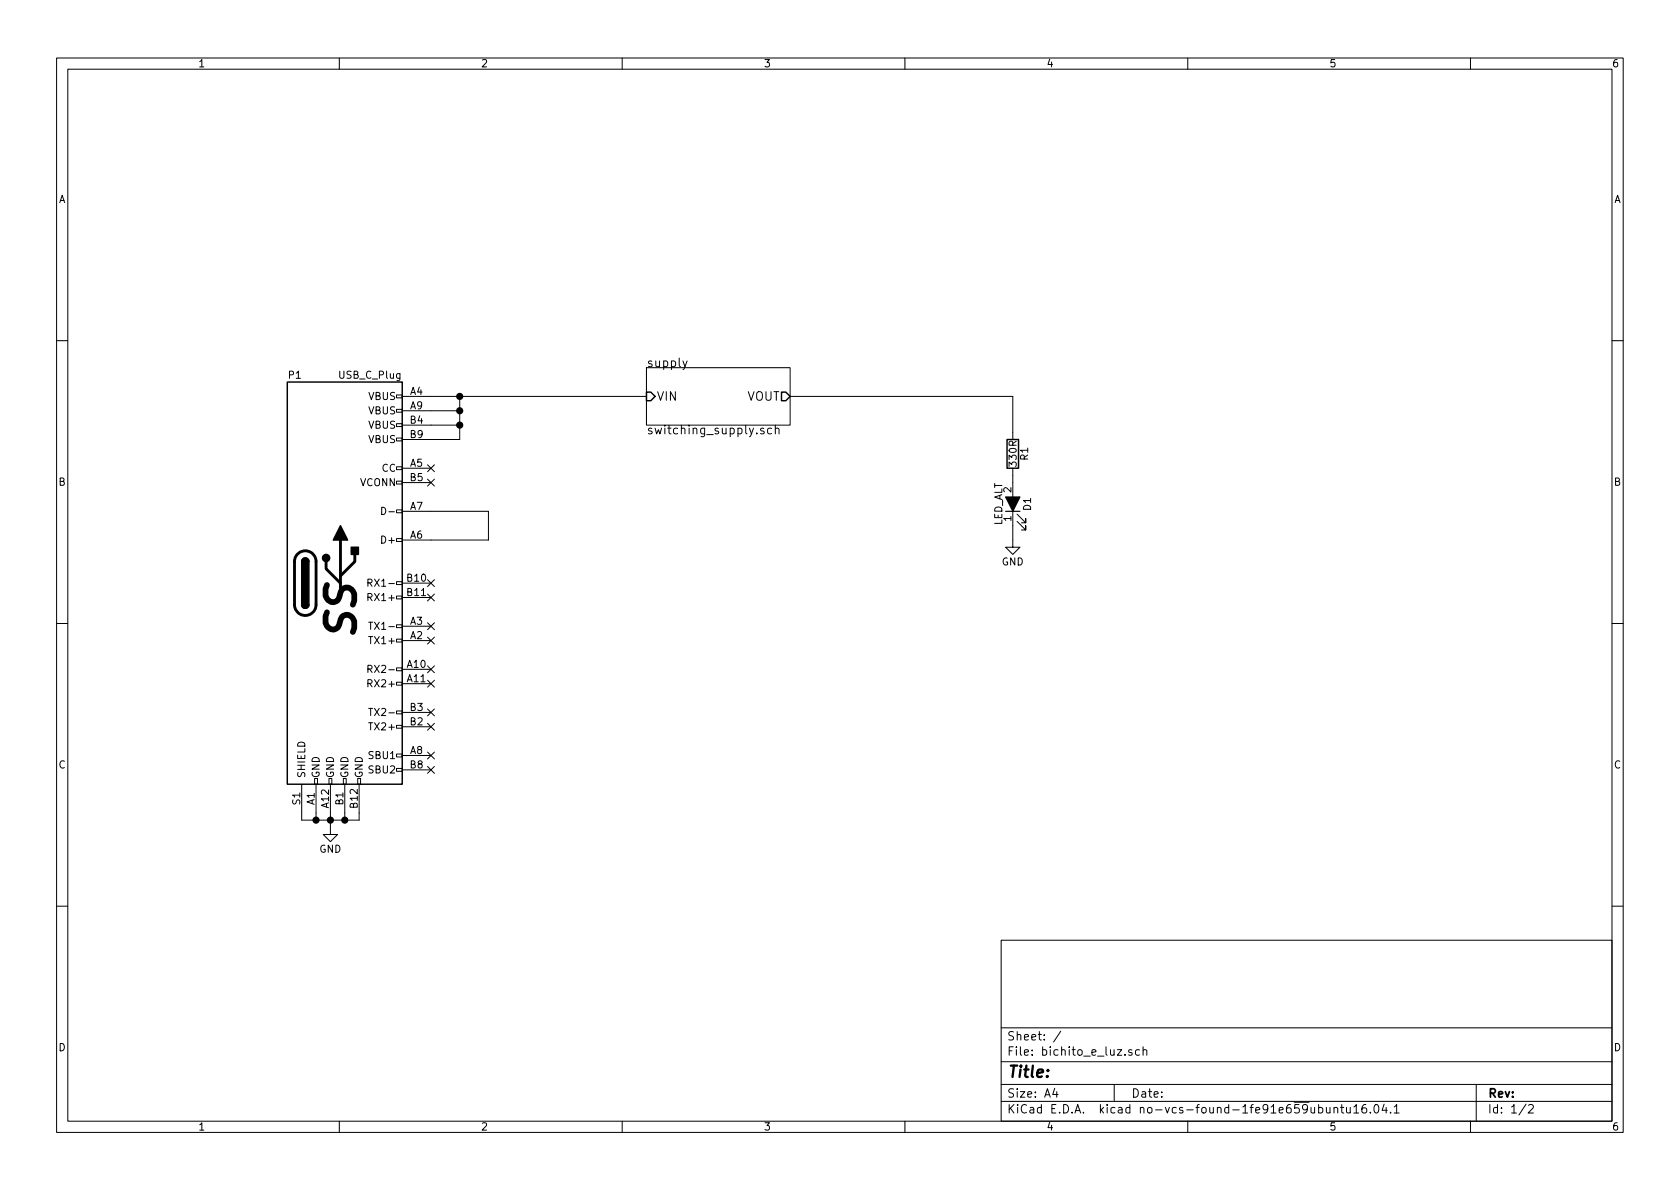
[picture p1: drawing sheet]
<svg xmlns="http://www.w3.org/2000/svg" width="297mm" height="210mm" viewBox="0 0 297 210" stroke-linecap="round" stroke-linejoin="round" font-family="sans-serif">
<g fill="none" stroke="#000" stroke-width=".18">
<path d="M10 10.3h277v189.9h-277zM12 12.2h273v186.1h-273zM60 10.3v1.9M110 10.3v1.9M160 10.3v1.9M210 10.3v1.9M260 10.3v1.9M10 60.2h2M70.1 77.5h1v.5h-1zM70.1 74.9h1v.5h-1zM70.1 72.4h1v.5h-1zM70.1 69.8h1v.6h-1z"/>
<path d="M71.1 70.1h43.2M71.1 75.2h10.2M71.1 72.6h10.2M81.3 70.1v7.6h-10.2M114.3 65h25.4v10.2h-25.4zM121.5 63.8l-.5 1.4-.2 .1M135.1 75.8a.37 .37 0 0 0-.6 .1v.2l.6 .3-.2 .3h-.4M136.4 75.8l-.4-.1-.2 .1v.8a.48 .48 0 0 0 .6 .1M137.1 75.8l.2-.1 .4 .1v.9M137.1 75.2v1.5M139.7 70.1h39.4v7.6M285 60.2h2"/>
<path d="M67.5 89.7a.64 .64 0 0 1 .7 .6 .64 .64 0 0 1-.7 .7zM68.8 90.5h.9M70.1 95.2h1v.6h-1zM70.1 90.2h1v.5h-1zM70.1 85.1h1v.5h-1zM70.1 82.5h1v.6h-1zM71.1 82.8h5.1M71.1 85.3h5.1M71.1 90.4h15.3v5.1h-15.3M75.6 82.2l1.2 1.2M75.6 84.7l1.2 1.2M76.8 82.2l-1.2 1.2"/>
<path d="M76.8 84.7l-1.2 1.2M179.1 82.8v14h1.2l-1.2 1.2-1.3-1.2h1.3M179.8 92.2l1.6 1.5v-.7v.7h-.8M179.8 90.9l1.6 1.6v-.8v.8h-.8M10 110.3h2M65 118.3h.7l.1-.2-.1-.3-.2-.2h-.5v1.3M65 103.1l.7-.1 .1-.2-.1-.3-.2-.1h-.5v1.3M65 105.6h.7l.1-.2-.1-.3-.2-.2h-.5v1.3M65.2 112.6h.7M65.2 110h.7M65.4 118.3l.4 .6M65.4 103.1l.4 .6"/>
<path d="M65.5 110v1.3M70.1 118.1h1v.5h-1zM70.1 113h1v.5h-1zM70.1 110.5h1v.5h-1zM70.1 105.4h1v.5h-1zM70.1 102.9h1v.5h-1zM71.1 113.3h5.1M71.1 110.7h5.1M71.1 118.4h5.1M71.1 103.1h5.1M71.1 105.7h5.1M75.6 102.5l1.2 1.2"/>
<path d="M75.6 105l1.2 1.3M75.6 110.1l1.2 1.2M75.6 112.7l1.2 1.2M75.6 117.7l1.2 1.3M76.8 102.5l-1.2 1.2M76.8 105l-1.2 1.3M76.8 110.1l-1.2 1.2M76.8 112.7l-1.2 1.2M76.8 117.7l-1.2 1.3M285 110.3h2M53.3 138.7v6.3h10.2v-6.3M55.6 137.7h.5v1h-.5z"/>
<path d="M55.9 138.7v6.3M58.2 137.7h.5v1h-.5zM58.4 138.7v8.9h1.3l-1.3 1.2-1.3-1.2h1.3M60.7 137.7h.5v1h-.5zM61 138.7v6.3M63.2 137.7h.6v1h-.6zM65 120.8h.7l.1-.2-.1-.3-.2-.1h-.5v1.3M65.2 127.8h.7M65.2 125.3h.7M65.5 125.3v1.2M70.1 135.9h1v.5h-1zM70.1 133.3h1v.6h-1z"/>
<path d="M70.1 128.3h1v.5h-1zM70.1 125.7h1v.5h-1zM70.1 120.6h1v.6h-1zM71.1 128.5h5.1M71.1 126h5.1M71.1 133.6h5.1M71.1 136.1h5.1M71.1 120.9h5.1M75.6 120.3l1.2 1.2M75.6 125.4l1.2 1.2M75.6 127.9l1.2 1.2M75.6 133l1.2 1.2"/>
<path d="M75.6 135.5l1.2 1.2M76.8 120.3l-1.2 1.2M76.8 125.4l-1.2 1.2M76.8 127.9l-1.2 1.2M76.8 133l-1.2 1.2M76.8 135.5l-1.2 1.2M10 160.2h2M177 166.3h108v32h-108zM285 160.2h2M60 198.3v1.9M110 198.3v1.9M160 198.3v1.9"/>
<path d="M177 194.8h108M177 191.8h108M177 187.8h108M177 181.8h108M186.5 192.5l-.4 1h1M186.8 193v1M187.6 182.3l-1.3 2M197 191.8v3M200.1 185.7a.37 .37 0 0 0-.6 .1l.1 .2 .5 .2 .1 .1-.2 .3-.5-.1M201.5 185.7l-.5-.1-.2 .3v.6l.2 .1 .5-.1M202.1 185.7h.1a.37 .37 0 0 1 .6 .1v.8M202.1 185.1v1.5"/>
<path d="M210 198.3v1.9M233.1 195.9l.5-.1 .3 .3-.1 .6-.2 .1-.5-.1M234.5 195.8l.1 .9 .3 .1 .3-.1M235.2 195.8v1M235.9 196v-.1a.37 .37 0 0 1 .6 .1v.8M235.9 195.8v1M237 195.8h.6M237.2 195.3v1.3l.4 .2M238.1 195.8v.8a.39 .39 0 0 0 .6 .1M238.7 195.8v1M239.4 195.8l.4-.5v1.5M239.4 196.8h.8"/>
<path d="M241.5 195.3a.59 .59 0 0 0-.7 .7l.1 .7 .2 .1 .5-.1 .1-.5-.2-.2-.4-.1-.3 .3M242.3 196.7v.1M243.1 195.5l.2-.2a.81 .81 0 0 1 .6 .6 .81 .81 0 0 1-.3 .8l-.2 .1a.79 .79 0 0 1-.3-1.3zM244.7 195.2l-.3 1.1h.9M245.1 195.8v1M245.9 196.7v.1M246.5 195.8l.4-.5v1.5M246.5 196.8h.9M260 198.3v1.9M261 191.8v6.5M269.8 195.2l-1.2 2M270.3 195.5l.2-.2h.3l.3 .5-.9 1h.9"/>
</g>
<path d="M177.8 90.4h2.5" fill="none" stroke="#000" stroke-width=".2"/>
<path d="M177.8 87.9h2.5l-1.2 2.5z" fill="#000" stroke="#000" stroke-width=".2"/>
<path d="M50.8 67.6h20.3v71.1h-20.3zM114.3 69.3h.8l.7 .8-.7 .8h-.8zM138.2 69.3h.7l.8 .8-.8 .8h-.7zM178.1 77.7h2v5.1h-2zM53.3 99.3a.63 .63 0 0 1 .7-.6 .63 .63 0 0 1 .6 .6M53.3 106.9a.63 .63 0 0 0 .7 .7 .63 .63 0 0 0 .6-.7" fill="none" stroke="#000" stroke-width=".25"/>
<g fill="#000" stroke="#000" stroke-width=".25">
<path d="M53.5 98.9a.63 .63 0 0 1 .7-.2 .63 .63 0 0 1 .4 .6h-1.3zM60.2 93l1.3 2.5h-2.6zM62.1 96.8h1.3v1.2h-1.3zM53.3 106.9h1.3a.63 .63 0 0 1-.6 .7 .63 .63 0 0 1-.7-.7zM53.3 99.3h1.3v7.6h-1.3z"/>
<circle cx="81.3" cy="70.1" r=".51"/>
<circle cx="81.3" cy="72.6" r=".51"/>
<circle cx="81.3" cy="75.2" r=".51"/>
<circle cx="57.7" cy="98.7" r=".63"/>
<circle cx="55.9" cy="145" r=".51"/>
<circle cx="58.4" cy="145" r=".51"/>
<circle cx="61" cy="145" r=".51"/>
</g>
<path d="M52.5 98.1a1.9 1.9 0 0 1 2.1-.6 1.9 1.9 0 0 1 1.3 1.8v7.6a1.9 1.9 0 0 1-1.9 1.9 1.9 1.9 0 0 1-1.9-1.9v-7.7l.1-.6zM57.7 99.3v1.3l2.5 2.5M60.2 95.5v8.9M62.7 98v1.3l-2.5 2.5" fill="none" stroke="#000" stroke-width=".51"/>
<text font-size="7.1" x="62.9" y="112.3" transform="rotate(-90 62.9 112.3)">SS</text>
<text font-size="2.8" x="178" y="190.5">Title:</text>
<g font-size="2.1">
<text x="114.3" y="64.9">supply</text>
<text x="116.1" y="70.9">VIN</text>
<text x="132" y="70.9">VOUT</text>
<text x="114.3" y="76.8">switching_supply.sch</text>
<text x="178" y="184">Sheet: /</text>
<text x="178" y="186.7">File: bichito_e_luz.sch</text>
<text x="178" y="196.9">KiCad E.D.A. kicad no-vcs-found-1fe91e659ubuntu16.04.1</text>
<text x="178" y="194.1">Size: A4</text>
<text x="200" y="194.1">Date:</text>
<text x="263" y="194.1">Rev:</text>
<text x="263" y="196.9">Id: 1/2</text>
</g>
<g font-size="1.8">
<text x="35" y="11.9">1</text>
<text x="85" y="11.9">2</text>
<text x="135" y="11.9">3</text>
<text x="185" y="11.9">4</text>
<text x="235" y="11.9">5</text>
<text x="285" y="11.9">6</text>
<text x="10.4" y="35.9">A</text>
<text x="285.4" y="35.9">A</text>
<text x="51.1" y="67">P1</text>
<text x="60" y="67">USB_C_Plug</text>
<text x="65.2" y="70.7">VBUS</text>
<text x="72.5" y="69.8">A4</text>
<text x="65.2" y="75.8">VBUS</text>
<text x="65.2" y="73.3">VBUS</text>
<text x="72.5" y="74.9">B4</text>
<text x="72.5" y="72.4">A9</text>
<text x="72.5" y="77.5">B9</text>
<text x="65.2" y="78.4">VBUS</text>
<text x="67.5" y="83.4">CC</text>
<text x="72.5" y="82.5">A5</text>
<text x="179.8" y="82.3" transform="rotate(-90 179.8 82.3)">330R</text>
<text x="181.8" y="81.4" transform="rotate(-90 181.8 81.4)">R1</text>
<text x="10.4" y="85.9">B</text>
<text x="63.7" y="86">VCONN</text>
<text x="72.5" y="85.1">B5</text>
<text x="178.8" y="87.1" transform="rotate(-90 178.8 87.1)">2</text>
<text x="285.4" y="85.9">B</text>
<text x="72.5" y="95.2">A6</text>
<text x="72.5" y="90.2">A7</text>
<text x="177.2" y="93.1" transform="rotate(-90 177.2 93.1)">LED_ALT</text>
<text x="178.8" y="92.2" transform="rotate(-90 178.8 92.2)">1</text>
<text x="182.3" y="90.3" transform="rotate(-90 182.3 90.3)">D1</text>
<text x="67.8" y="96.1">D+</text>
<text x="177.1" y="100">GND</text>
<text x="65.6" y="106.3">RX1+</text>
<text x="66.1" y="103.8">RX1-</text>
<text x="72" y="102.9">B10</text>
<text x="72" y="105.4">B11</text>
<text x="65.8" y="113.9">TX1+</text>
<text x="66.3" y="111.4">TX1-</text>
<text x="72.5" y="113">A2</text>
<text x="72.5" y="110.5">A3</text>
<text x="66.1" y="119">RX2-</text>
<text x="72" y="118.1">A10</text>
<text x="65.6" y="121.5">RX2+</text>
<text x="72" y="120.6">A11</text>
<text x="72.5" y="125.7">B3</text>
<text x="65.8" y="129.2">TX2+</text>
<text x="66.3" y="126.6">TX2-</text>
<text x="72.5" y="128.3">B2</text>
<text x="10.4" y="135.9">C</text>
<text x="54" y="137.7" transform="rotate(-90 54 137.7)">SHIELD</text>
<text x="56.5" y="137.7" transform="rotate(-90 56.5 137.7)">GND</text>
<text x="59.1" y="137.7" transform="rotate(-90 59.1 137.7)">GND</text>
<text x="61.6" y="137.7" transform="rotate(-90 61.6 137.7)">GND</text>
<text x="64.1" y="137.7" transform="rotate(-90 64.1 137.7)">GND</text>
<text x="65.4" y="134.2">SBU1</text>
<text x="65.4" y="136.8">SBU2</text>
<text x="72.5" y="133.3">A8</text>
<text x="72.5" y="135.9">B8</text>
<text x="285.4" y="135.9">C</text>
<text x="53.1" y="142.3" transform="rotate(-90 53.1 142.3)">S1</text>
<text x="55.6" y="142.3" transform="rotate(-90 55.6 142.3)">A1</text>
<text x="58.2" y="142.8" transform="rotate(-90 58.2 142.8)">A12</text>
<text x="60.7" y="142.3" transform="rotate(-90 60.7 142.3)">B1</text>
<text x="63.2" y="142.8" transform="rotate(-90 63.2 142.8)">B12</text>
<text x="56.5" y="150.8">GND</text>
<text x="10.4" y="185.9">D</text>
<text x="285.4" y="185.9">D</text>
<text x="35" y="199.9">1</text>
<text x="85" y="199.9">2</text>
<text x="135" y="199.9">3</text>
<text x="185" y="199.9">4</text>
<text x="235" y="199.9">5</text>
<text x="285" y="199.9">6</text>
</g>
</svg>
